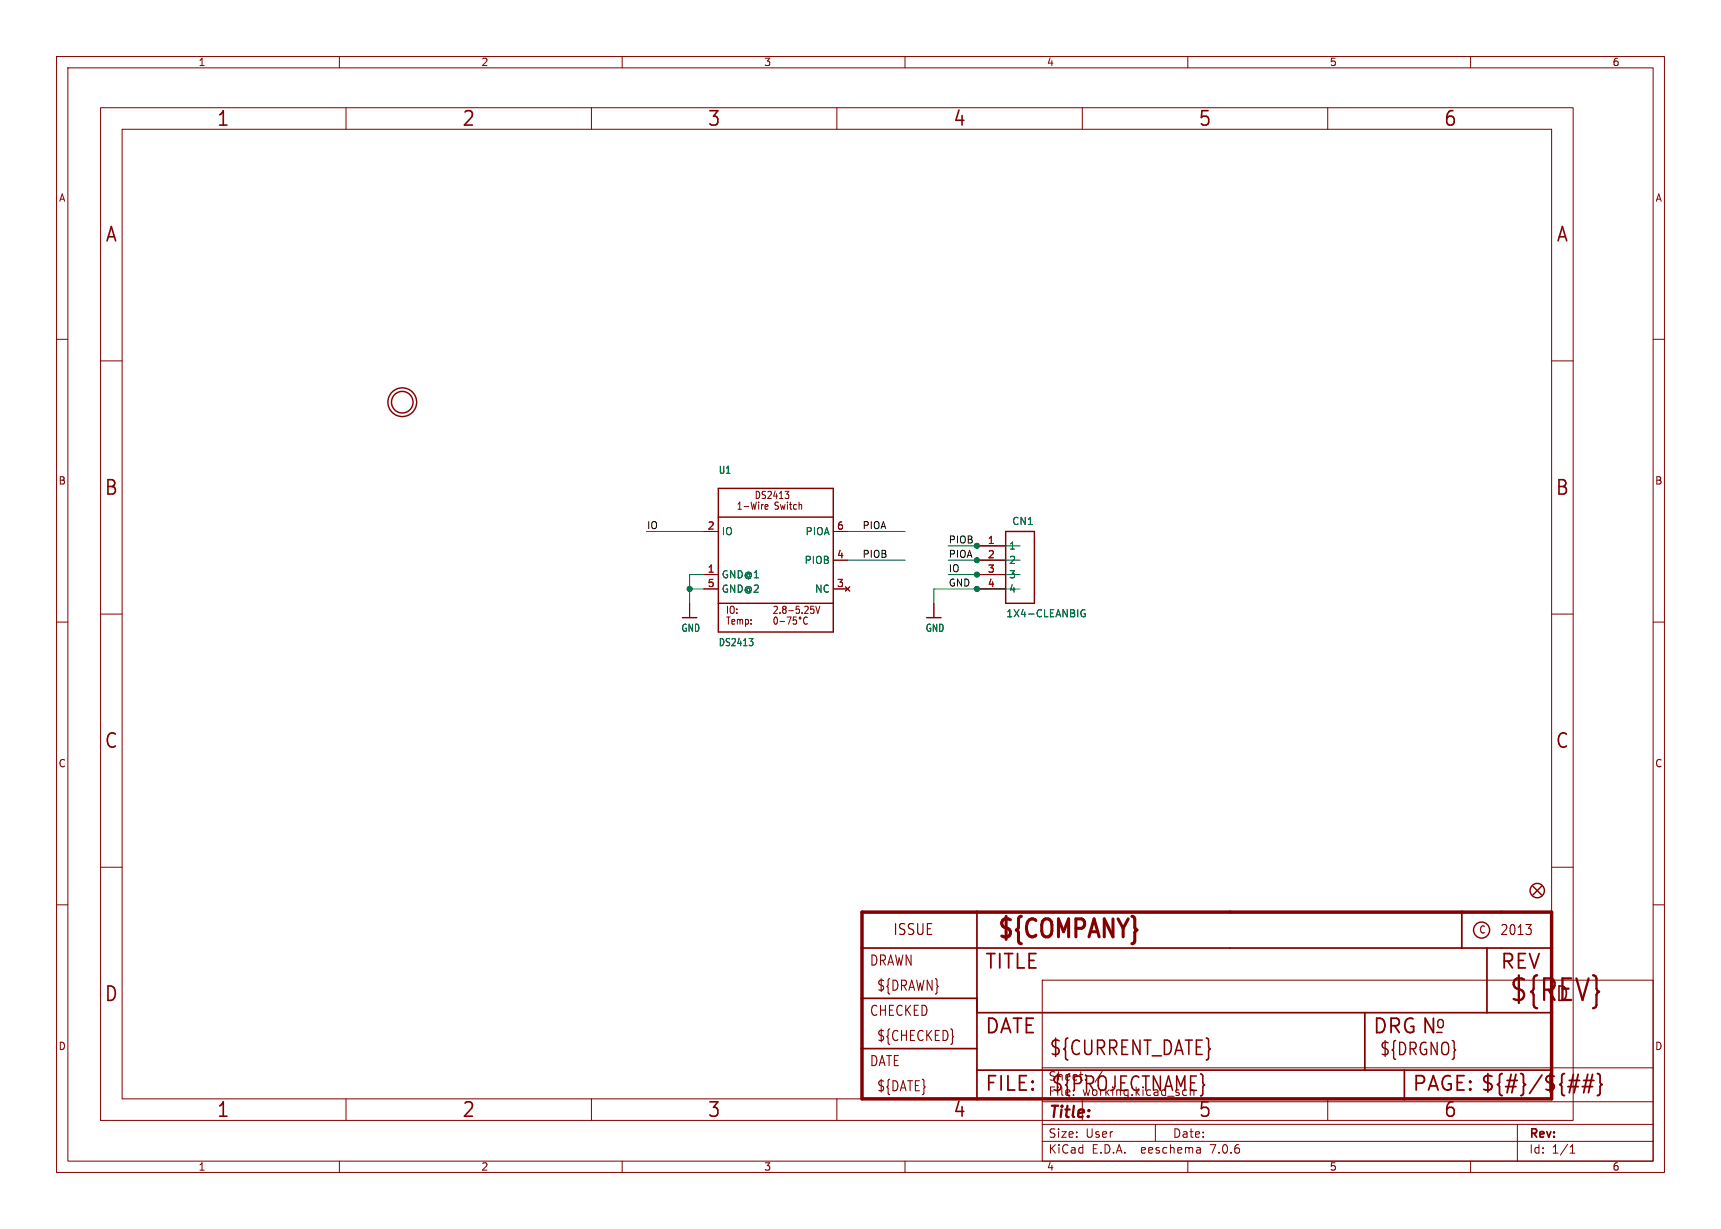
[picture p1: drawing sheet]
<svg xmlns="http://www.w3.org/2000/svg" width="304mm" height="217mm" viewBox="0 0 304 217" stroke-linecap="round" stroke-linejoin="round" font-family="sans-serif">
<g fill="none" stroke="#840000" stroke-width=".18">
<path d="M10 10h284.3v197.3h-284.3zM12 12h280.3v193.3h-280.3zM17.8 19h260.3v179.1h-260.3zM60 10v2M61.2 19v3.9M104.6 19v3.9M110 10v2M148 19v3.9M160 10v2M191.3 19v3.9M210 10v2M234.7 19v3.9"/>
<path d="M260 10v2M21.6 22.9h252.7v171.4h-252.7zM10 60h2M292.3 60h2M17.8 63.8h3.8M274.3 63.8h3.8M124.5 94h2.5M135.3 89.6l.5-.1-.1-.2-.3-.1-.1 .2v.6h.4M138.8 86.9h.7l-.4 .5M139.3 87.4l.2 .2v.3l-.2 .2M147.3 99.1h2.6M147.3 94h2.6"/>
<path d="M172.7 96.5h5.1M172.7 99.1h5.1M10 110h2M17.8 108.6h3.8M121.9 106.7v2.5M124.5 101.6h2.5M124.5 104.1h2.5M136.9 109.3l-.1 .6 .3 .5 .3-.3v-.8M137.9 109.9h.8M139.9 109.1l-.5 1.3M140.3 109.1l-.1 .6 .2-.1h.3l.1 .5-.2 .3-.4-.1M141.3 109.3l.2 .2 .1-.2"/>
<path d="M142.2 109.3a.61 .61 0 0 0-.1 .7 .61 .61 0 0 0 .6 .3M143.4 107.2h.5M143.5 107.7h.2l.2 .2-.1 .5-.3 .1M144.2 107.2l.4 1.3 .3-1.3M147.3 104.1h2.6M149.5 103.8l.7 .7M150.2 103.8l-.7 .7M165.1 106.7v2.5M172.7 101.6h5.1M172.7 104.1h5.1M274.3 108.6h3.8M292.3 110h2"/>
<path d="M10 160h2M17.8 153.4h3.8M274.3 153.4h3.8M292.3 160h2M184.3 173.3h108v32h-108zM61.2 194.3v3.8M104.6 194.3v3.8M148 194.3v3.8M184.3 198.8h108M184.3 194.8h108M184.3 188.8h108M191.3 194.3v3.8"/>
<path d="M204.3 198.8v3M234.7 194.3v3.8M268.3 198.8v6.5M60 205.3v2M110 205.3v2M160 205.3v2M184.3 201.8h108M210 205.3v2M212.2 203v.9M212.2 203.8l-.1 .1M212.2 203.3h-.1M260 205.3v2"/>
<path d="M277.6 203.9h.8M277.6 202.8l.4-.4v1.5"/>
</g>
<g fill="none" stroke="#840000" stroke-width=".25">
<path d="M127 86.4h20.3v25.4h-20.3zM127 91.4h20.3M177.8 94h5.1v12.7h-5.1zM120.6 109.2h2.6M127 106.7h20.3M163.8 109.2h2.6M271 156.7l1.5 1.5M272.5 156.7l-1.5 1.5"/>
<circle cx="71.1" cy="71.1" r="2.54"/>
<circle cx="71.1" cy="71.1" r="1.9"/>
<circle cx="271.8" cy="157.5" r="1.27"/>
<circle cx="261.9" cy="164.5" r="1.42"/>
</g>
<path d="M132.4 112.9h.7l-.4 .5M132.9 113.4l.2 .2v.3l-.2 .3M191.8 107.9a.59 .59 0 0 0-.7 .5 .59 .59 0 0 0 .7 .6l.1-.5h-.3" fill="none" stroke="#006464" stroke-width=".18"/>
<path d="M152.4 161.3h121.9v33h-121.9z" fill="none" stroke="#840000" stroke-width=".61"/>
<path d="M152.4 176.5h20.3M152.4 167.6h121.9M172.7 161.3v33M172.7 179.1h101.6M241.3 179.1v10.1M258.4 161.3v6.3M262.9 167.6v11.5M152.4 185.4h20.3M172.7 189.2h101.6M248.3 189.2v5.1" fill="none" stroke="#840000" stroke-width=".3"/>
<path d="M277.2 192.1h1.8M277.4 191.1h1.9M279 190l-.7 3.2M279.7 192.1h1.9M280 191.1h1.8M280.7 190l-.7 3.2M281.6 190l-.8 3.2M282.4 189.8l.4 .2 .1 .2v1.2l.4 .4-.4 .3v1.3l-.1 .2-.4 .1" fill="none" stroke="#840000" stroke-width=".32"/>
<path d="M269.8 163.5h.9l-.5 .7M270.6 164.2a.72 .72 0 0 1 0 .9v.1M168.5 183.2l.1 .1-.1 .1" fill="none" stroke="#840000" stroke-width=".19"/>
<path d="M114.3 94h10.2M149.9 99.1h10.1M149.9 94h10.1M167.6 96.5h12.7M167.6 99.1h12.7M121.9 104.1h2.6M124.5 101.6h-2.6v5.1M167.6 101.6h12.7M180.3 104.1h-15.2v2.6" fill="none" stroke="#009600" stroke-width=".18"/>
<g fill="#009600" stroke="#009600" stroke-width=".18">
<circle cx="172.7" cy="104.1" r=".46"/>
<circle cx="172.7" cy="101.6" r=".46"/>
<circle cx="172.7" cy="99.1" r=".46"/>
<circle cx="172.7" cy="96.5" r=".46"/>
<circle cx="121.9" cy="104.1" r=".46"/>
</g>
<text font-size="5.3" fill="#840000" x="266.7" y="177.6">${REV}</text>
<text font-size="4.4" fill="#840000" x="176.1" y="166.6">${COMPANY}</text>
<g font-size="3.5" fill="#840000">
<text x="38.2" y="22.7">1</text>
<text x="81.6" y="22.7">2</text>
<text x="125" y="22.7">3</text>
<text x="168.4" y="22.7">4</text>
<text x="211.8" y="22.7">5</text>
<text x="255.1" y="22.7">6</text>
<text x="18.5" y="43.1">A</text>
<text x="275" y="43.1">A</text>
<text x="18.3" y="87.9">B</text>
<text x="274.9" y="87.9">B</text>
<text x="18.3" y="132.7">C</text>
<text x="274.9" y="132.7">C</text>
<text x="174" y="171.7">TITLE</text>
<text x="265.1" y="171.7">REV</text>
<text x="18.3" y="177.4">D</text>
<text x="274.9" y="177.4">D</text>
<text x="174" y="183.2">DATE</text>
<text x="242.6" y="183.2">DRG N</text>
<text x="185.4" y="187">${CURRENT_DATE}</text>
<text x="38.2" y="197.9">1</text>
<text x="81.6" y="197.9">2</text>
<text x="125" y="197.9">3</text>
<text x="168.4" y="197.9">4</text>
<text x="174" y="193.3">FILE:</text>
<text x="185.7" y="193.3">${PROJECTNAME}</text>
<text x="211.8" y="197.9">5</text>
<text x="249.6" y="193.3">PAGE: ${#}/${##}</text>
<text x="255.1" y="197.9">6</text>
</g>
<g font-size="3" fill="#840000">
<text x="253.7" y="182.2">o</text>
<text x="243.8" y="186.9">${DRGNO}</text>
</g>
<text font-size="2.8" fill="#840000" x="185.3" y="198.2">Title:</text>
<text font-size="2.7" fill="#840000" x="157.8" y="165.6">ISSUE</text>
<g font-size="2.5" fill="#840000">
<text x="265.1" y="165.6">2013</text>
<text x="153.7" y="171">DRAWN</text>
<text x="153.7" y="179.9">CHECKED</text>
<text x="154.9" y="175.5">${DRAWN}</text>
<text x="154.9" y="184.3">${CHECKED}</text>
<text x="153.7" y="188.8">DATE</text>
<text x="154.9" y="193.2">${DATE}</text>
</g>
<g font-size="2.1" fill="#840000">
<text x="185.3" y="191.3">Sheet:</text>
<text x="193.5" y="191.3">/</text>
<text x="185.3" y="194">File:</text>
<text x="191.4" y="194">working.kicad_sch</text>
<text x="185.3" y="201.4">Size:</text>
<text x="191.9" y="201.4">User</text>
<text x="207.3" y="201.4">Date:</text>
<text x="270.3" y="201.6">Rev:</text>
<text x="185.3" y="204.2">KiCad</text>
<text x="193" y="204.2">E.D.A.</text>
<text x="201.9" y="204.2">eeschema</text>
<text x="214.3" y="204.2">7.0.6</text>
<text x="270.3" y="204.2">Id:</text>
<text x="274.4" y="204.2">1/1</text>
</g>
<g font-size="1.8" fill="#840000">
<text x="35" y="11.9">1</text>
<text x="85" y="11.9">2</text>
<text x="135" y="11.9">3</text>
<text x="185" y="11.9">4</text>
<text x="235" y="11.9">5</text>
<text x="285" y="11.9">6</text>
<text x="10.3" y="35.9">A</text>
<text x="292.6" y="35.9">A</text>
<text x="10.3" y="85.9">B</text>
<text x="133.3" y="88.4">DS2413</text>
<text x="292.5" y="85.9">B</text>
<text x="130.1" y="90.3">1-Wire</text>
<text x="136.9" y="90.3">Switch</text>
<text x="128.2" y="110.7">Temp:</text>
<text x="128.2" y="108.8">IO:</text>
<text x="136.5" y="108.8">2.8-5.25V</text>
<text x="10.3" y="135.9">C</text>
<text x="292.5" y="135.9">C</text>
<text x="261.4" y="165.3">C</text>
<text x="10.3" y="185.9">D</text>
<text x="292.5" y="185.9">D</text>
<text x="35" y="207.2">1</text>
<text x="85" y="207.2">2</text>
<text x="135" y="207.2">3</text>
<text x="185" y="207.2">4</text>
<text x="235" y="207.2">5</text>
<text x="285" y="207.2">6</text>
</g>
<g font-size="1.8" fill="#006464">
<text x="127" y="84">U1</text>
<text x="127.5" y="94.8">IO</text>
<text x="142.3" y="94.8">PIOA</text>
<text x="178.9" y="93">CN1</text>
<text x="142.1" y="99.9">PIOB</text>
<text x="178.3" y="97.4">1</text>
<text x="178.3" y="99.9">2</text>
<text x="127.5" y="102.5">GND@1</text>
<text x="127.5" y="105">GND@2</text>
<text x="144" y="105">NC</text>
<text x="178.3" y="102.5">3</text>
<text x="178.3" y="105">4</text>
<text x="120.4" y="111.9">GND</text>
<text x="163.5" y="111.9">GND</text>
<text x="177.8" y="109.4">1X4-CLEANBIG</text>
<text x="127" y="114.5">DS2413</text>
</g>
<g font-size="1.8" fill="#a90000">
<text x="125" y="93.7">2</text>
<text x="147.9" y="93.7">6</text>
<text x="125" y="101.3">1</text>
<text x="147.9" y="98.8">4</text>
<text x="174.6" y="96.3">1</text>
<text x="174.6" y="98.8">2</text>
<text x="174.6" y="101.3">3</text>
<text x="125" y="103.9">5</text>
<text x="147.9" y="103.9">3</text>
<text x="174.6" y="103.9">4</text>
</g>
<g font-size="1.7" fill="#0f0f0f">
<text x="114.3" y="93.6">IO</text>
<text x="152.4" y="93.6">PIOA</text>
<text x="152.4" y="98.7">PIOB</text>
<text x="167.6" y="101.3">IO</text>
<text x="167.6" y="98.7">PIOA</text>
<text x="167.6" y="96.2">PIOB</text>
<text x="167.6" y="103.8">GND</text>
</g>
</svg>
